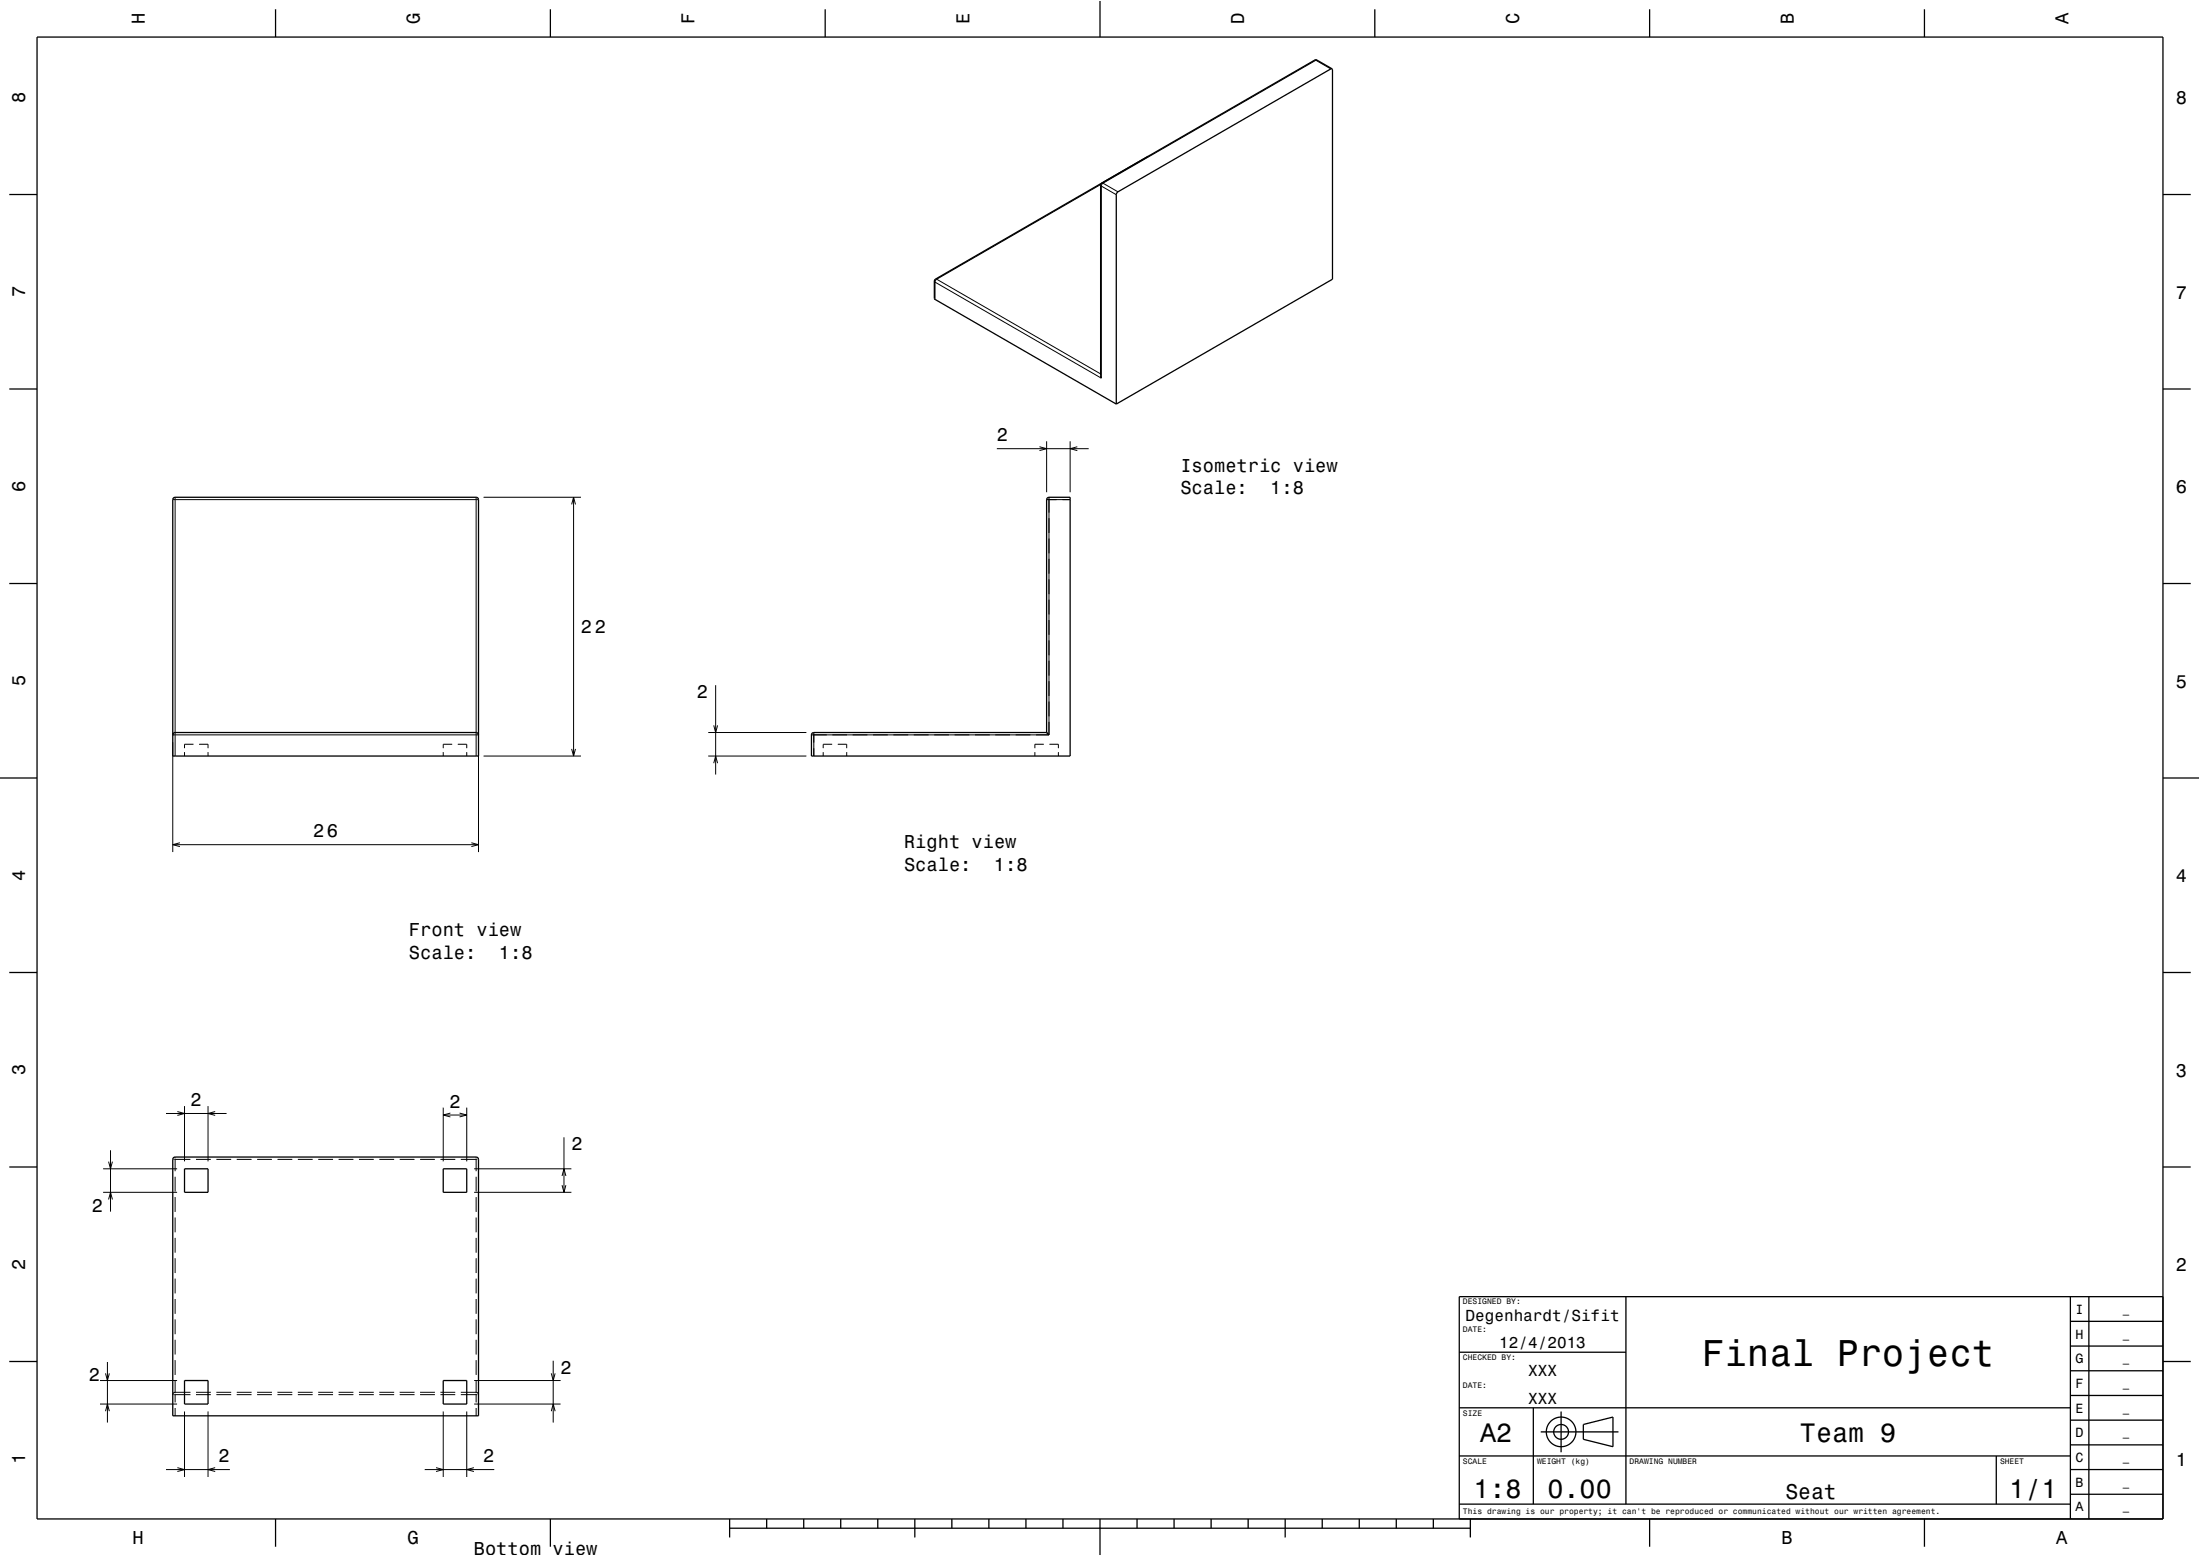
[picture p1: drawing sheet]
<svg xmlns="http://www.w3.org/2000/svg" width="594mm" height="420mm" viewBox="0 0 594 420" stroke-linecap="round" stroke-linejoin="round" font-family="sans-serif">
<g fill="none" stroke="#000" stroke-width=".27">
<path d="M355 16.2l.3 .1M355.3 16.3l4 2.3M355.3 16.3l-57.5 33.1M355.6 16.2l-.3 .1M297.2 50l.2 .2M297.2 49.8l-44.3 25.6M297.4 50.2v51.9l-44.9-25.9M297.4 50.2l4 2.4M297.5 49.4h.3M297.8 49.4l-.4 .8M297.8 49.4l4 2.4M310.1 42.2h.1"/>
<path d="M252.3 75.9l.2 .3M252.5 76.2v4.6M252.6 75.3l.3 .1M252.9 75.4l-.4 .8M252.9 75.4l44.3 25.5M282.6 119.1v13.8M288.9 119.1v13.8M46.6 134.9h82.6M47.3 134.2v69.9M128.6 134.2v69.9M130.6 134.2h26.3M154.3 136.2l.6-2 .5 2"/>
<path d="M154.9 134.2v69.9M269.1 121.1h24.8M280.7 120.6l1.9 .5-1.9 .5M282.6 134.9h6.3M283.2 134.2v64.2M290.9 120.6l-2 .5 2 .5M46.6 198.4h.1M46.6 198.4h82.6M191.2 197.7h26.5M192.7 195.8l.5 1.9 .5-1.9M193.2 185v24.1M219.1 198.4h64.1"/>
<path d="M219.7 197.7v6.4M282.6 197.7l.2 .2M283 198.1l.2 .3M46.6 200.4v29.6M49.8 203v1.1M52.2 200.9h-2.4v1.1M53.7 200.9h2.5v1.1M56.2 203v1.1M119.7 203v1.1M122.1 200.9h-2.4v1.1M123.6 200.9h2.4v1.1M126 203v1.1"/>
<path d="M129.2 200.4v29.6M130.6 204.1h26.3M154.3 202.1l.6 2 .5-2M191.2 204.1h26.5M192.7 206l.5-1.9 .5 1.9M222.3 203v1.1M224.7 200.9h-2.4v1.1M226.2 200.9h2.4v1.1M228.6 203v1.1M279.4 203v1.1M281.8 200.9h-2.4v1.1M283.3 200.9h2.5v1.1"/>
<path d="M285.8 203v1.1M46.6 228h82.6M48.6 227.5l-2 .5 2 .5M127.3 227.5l1.9 .5-1.9 .5M49.8 298.6v14.9M56.2 298.6v14.9M119.7 299v14.5M126 299v14.5M27.8 315.5h20M29.3 313.6l.5 1.9 .6-1.9M29.8 310.5v16.6M44.8 300.6h16.4"/>
<path d="M46.6 312.9h.3M47.1 312.9h4.3M47.3 312.3v.2M47.3 312.7v3.4M47.3 317.6v4M47.9 300l1.9 .6-1.9 .5M52.9 312.9h4M58.1 300l-1.9 .6 1.9 .5M58.4 312.9h4M63.9 312.9h4M69.4 312.9h4M74.9 312.9h4"/>
<path d="M80.4 312.9h4M85.9 312.9h4M91.4 312.9h4M96.9 312.9h4M102.4 312.9h4M107.9 312.9h4M113.4 312.9h4M118.9 312.9h4M119.7 301h6.3M121.6 300.5l-1.9 .5 1.9 .5M124.1 300.5l1.9 .5-1.9 .5M124.4 312.9h4.4"/>
<path d="M128 315.5h26.3M128.6 312.3v.2M128.6 312.7v3.4M128.6 317.6v4M129 312.9h.2M151.8 317.4l.5-1.9 .5 1.9M151.8 319.9l.5 1.9 .5-1.9M152.3 307v14.8M27.8 321.8h20M29.3 323.8l.5-2 .6 2M47.3 323.1v4M47.3 328.6v4"/>
<path d="M47.3 334.1v4M47.3 339.6v4M128 321.8h26.3M128.6 323.1v4M128.6 328.6v4M128.6 334.1v4M128.6 339.6v4M47.3 345.1v4M47.3 350.6v4M47.3 356.1v4M128.6 345.1v4M128.6 350.6v4"/>
<path d="M128.6 356.1v4M27 379h20.8M27 372.6h20.8M28.5 370.7l.5 1.9 .5-1.9M29 367.6v16.4M47.1 376.4h4.3M47.3 361.6v4M47.3 367.1v4M47.3 372.6v3.4M47.3 376.2v2.4M51.4 375.8h-4.1l-.6 .4-.1 .2h.3M52.9 375.8h4"/>
<path d="M52.9 376.4h4M58.4 375.8h4M58.4 376.4h4M63.9 375.8h4M63.9 376.4h4M69.4 375.8h4M69.4 376.4h4M74.9 375.8h4M74.9 376.4h4M80.4 375.8h4M80.4 376.4h4M85.9 375.8h4"/>
<path d="M85.9 376.4h4M91.4 375.8h4M91.4 376.4h4M96.9 375.8h4M96.9 376.4h4M102.4 375.8h4M102.4 376.4h4M107.9 375.8h4M107.9 376.4h4M113.4 375.8h4M113.4 376.4h4M118.9 375.8h4"/>
<path d="M118.9 376.4h4M124.4 375.8h4.2l.5 .4 .1 .2h-.2M124.4 376.4h4.4M128 379h23.4M128 372.6h23.4M128.6 361.6v4M128.6 367.1v4M128.6 372.6v3.4M128.6 376.2v2.4M148.9 370.7l.5 1.9 .5-1.9M149.4 367.3v16.7M28.5 380.9l.5-1.9 .5 1.9"/>
<path d="M44.8 396.7h17.3M47.3 380.1v2.1M47.9 396.2l1.9 .5-1.9 .5M49.8 381v17.7M56.2 381v17.7M58.1 396.2l-1.9 .5 1.9 .5M114.7 396.7h18.8M117.7 396.2l2 .5-2 .5M119.7 381v17.7M126 381v17.7M128 396.2l-2 .5 2 .5M128.6 380.1v2.1"/>
<path d="M148.9 380.9l.5-1.9 .5 1.9"/>
</g>
<g fill="none" stroke="#000" stroke-width=".35">
<path d="M10 10h574v400h-574zM74.4 2.5v7.5M148.6 2.5v7.5M222.8 2.5v7.5M297 0v10M359.6 18.6l-4-2.4h-.6l-57.7 33.4-.1 51.8 .2 .7M359.6 18.6l-58.1 33.5-.1 57M359.6 18.6l.2 56.8-58.4 33.7M371.2 2.5v7.5M445.4 2.5v7.5M519.6 2.5v7.5M2.5 52.5h7.5"/>
<path d="M310.1 42.2l-57.5 33.1-.3 .4v4.9l.2 .2 48.9 28.3M584 52.5h7.5M2.5 105h7.5M584 105h7.5M46.8 134.4l.5-.2h81.3l.4 .2 .2 .5v69.2h-82.6v-69.2zM282.8 134.4l.4-.2h5.7v69.9h-69.8v-5.7l.2-.5 .4-.2h62.9v-62.8zM2.5 157.5h7.5M584 157.5h7.5M46.6 198.4l.2-.5 .5-.2h81.3l.4 .2 .2 .5M282.6 197.7l.6 .7M0 210h10M584 210h10"/>
<path d="M2.5 262.5h7.5M584 262.5h7.5M2.5 315h7.5M46.8 312.5l.5-.2h81.3l.4 .2 .2 .4v69.3h-82.6v-69.3zM49.8 315.5h6.4v6.3h-6.4zM119.7 315.5h6.3v6.3h-6.3zM584 315h7.5M439 350v56M559 356.7h25M559 350v60M564 350v60M584 350h-190v60"/>
<path d="M2.5 367.5h7.5M49.8 372.6h6.4v6.4h-6.4zM119.7 372.6h6.3v6.4h-6.3zM394 365h45M559 376.7h25M559 370h25M559 363.3h25M584 367.5h7.5M394 393h165M394 380h165M414 380v26M416 386.5h21"/>
<path d="M421.5 381v11M427.5 384.5l8-2v8l-8-2zM539 393v13M559 396.7h25M559 390h25M559 383.3h25M74.4 410v7.5M148.6 410v7.5M197 412.5h200M197 410v5M207 410v2.5M217 410v2.5"/>
<path d="M227 410v2.5M237 410v2.5M247 410v5M257 410v2.5M267 410v2.5M277 410v2.5M287 410v2.5M297 410v10M307 410v2.5M317 410v2.5M327 410v2.5M337 410v2.5"/>
<path d="M347 410v5M357 410v2.5M367 410v2.5M377 410v2.5M387 410v2.5M394 406h165M397 410v5M445.4 410v7.5M519.6 410v7.5M559 403.3h25"/>
<circle cx="421.5" cy="386.5" r="2"/>
<circle cx="421.5" cy="386.5" r="4"/>
</g>
<path d="M0 0h594v420h-594" fill="none" stroke="#fff" stroke-width=".27"/>
<text font-size="10.1" x="459.5" y="368.7">Final Project</text>
<g font-size="7.2">
<text x="399.7" y="389.3">A2</text>
<text x="486" y="389.1">Team 9</text>
<text x="397.8" y="404.3">1:8</text>
<text x="417.8" y="404.3">0.00</text>
<text x="542.5" y="404.3">1/1</text>
</g>
<text font-size="5.8" x="482.1" y="404.6">Seat</text>
<g font-size="5">
<text x="39.1" y="6.5" transform="rotate(-90 39.1 6.5)">H</text>
<text x="113.3" y="6.5" transform="rotate(-90 113.3 6.5)">G</text>
<text x="187.5" y="6.5" transform="rotate(-90 187.5 6.5)">F</text>
<text x="261.7" y="6.5" transform="rotate(-90 261.7 6.5)">E</text>
<text x="335.9" y="6.5" transform="rotate(-90 335.9 6.5)">D</text>
<text x="410.1" y="6.5" transform="rotate(-90 410.1 6.5)">C</text>
<text x="484.3" y="6.5" transform="rotate(-90 484.3 6.5)">B</text>
<text x="558.5" y="6.5" transform="rotate(-90 558.5 6.5)">A</text>
<text x="6.8" y="27.8" transform="rotate(-90 6.8 27.8)">8</text>
<text x="587.5" y="28.1">8</text>
<text x="6.8" y="80.3" transform="rotate(-90 6.8 80.3)">7</text>
<text x="587.5" y="80.6">7</text>
<text x="269.1" y="119.1">2</text>
<text x="318.7" y="127.3">Isometric view</text>
<text x="6.8" y="132.8" transform="rotate(-90 6.8 132.8)">6</text>
<text x="318.7" y="133.4">Scale:</text>
<text x="343" y="133.4">1:8</text>
<text x="587.5" y="133.1">6</text>
<text x="156.9" y="170.9">22</text>
<text x="6.8" y="185.3" transform="rotate(-90 6.8 185.3)">5</text>
<text x="587.5" y="185.6">5</text>
<text x="188.2" y="188.5">2</text>
<text x="84.5" y="226">26</text>
<text x="244.1" y="228.9">Right view</text>
<text x="6.8" y="237.8" transform="rotate(-90 6.8 237.8)">4</text>
<text x="244.1" y="235">Scale:</text>
<text x="268.4" y="235">1:8</text>
<text x="587.5" y="238.1">4</text>
<text x="110.4" y="252.7">Front view</text>
<text x="110.4" y="258.7">Scale:</text>
<text x="134.7" y="258.7">1:8</text>
<text x="6.8" y="290.3" transform="rotate(-90 6.8 290.3)">3</text>
<text x="587.5" y="290.6">3</text>
<text x="51.5" y="298.6">2</text>
<text x="121.3" y="299">2</text>
<text x="154.3" y="310.5">2</text>
<text x="24.8" y="327.1">2</text>
<text x="6.8" y="342.8" transform="rotate(-90 6.8 342.8)">2</text>
<text x="587.5" y="343.1">2</text>
<text x="151.4" y="370.8">2</text>
<text x="24" y="372.9">2</text>
<text x="6.8" y="395.3" transform="rotate(-90 6.8 395.3)">1</text>
<text x="59" y="394.7">2</text>
<text x="130.4" y="394.7">2</text>
<text x="587.5" y="395.6">1</text>
<text x="35.8" y="416.8">H</text>
<text x="110" y="416.8">G</text>
<text x="127.9" y="419.7">Bottom view</text>
<text x="481" y="416.8">B</text>
<text x="555.2" y="416.8">A</text>
</g>
<g font-size="4.3">
<text x="395.7" y="356.5">Degenhardt/Sifit</text>
<text x="404.8" y="364">12/4/2013</text>
<text x="412.6" y="371.5">XXX</text>
<text x="412.6" y="379">XXX</text>
</g>
<g font-size="3.6">
<text x="560.4" y="354.6">I</text>
<text x="560.4" y="361.3">H</text>
<text x="560.4" y="368">G</text>
<text x="560.4" y="374.6">F</text>
<text x="560.4" y="381.3">E</text>
<text x="560.4" y="388">D</text>
<text x="560.4" y="394.6">C</text>
<text x="560.4" y="401.3">B</text>
<text x="560.4" y="408">A</text>
</g>
<g font-size="2.9">
<text x="573.1" y="354.4">_</text>
<text x="573.1" y="361.1">_</text>
<text x="573.1" y="367.7">_</text>
<text x="573.1" y="374.4">_</text>
<text x="573.1" y="381">_</text>
<text x="573.1" y="387.7">_</text>
<text x="573.1" y="394.4">_</text>
<text x="573.1" y="401.1">_</text>
<text x="573.1" y="407.7">_</text>
</g>
<g font-size="2.2">
<text x="395" y="352.1">DESIGNED BY:</text>
<text x="395" y="359.6">DATE:</text>
<text x="395" y="367.1">CHECKED BY:</text>
<text x="395" y="374.6">DATE:</text>
<text x="395" y="382.1">SIZE</text>
<text x="395" y="395.1">SCALE</text>
<text x="415" y="395.1">WEIGHT (kg)</text>
<text x="440" y="395.1">DRAWING NUMBER</text>
<text x="540" y="395.1">SHEET</text>
<text x="395" y="408.8">This drawing is our property; it can't be reproduced or communicated without our written agreement.</text>
</g>
</svg>
